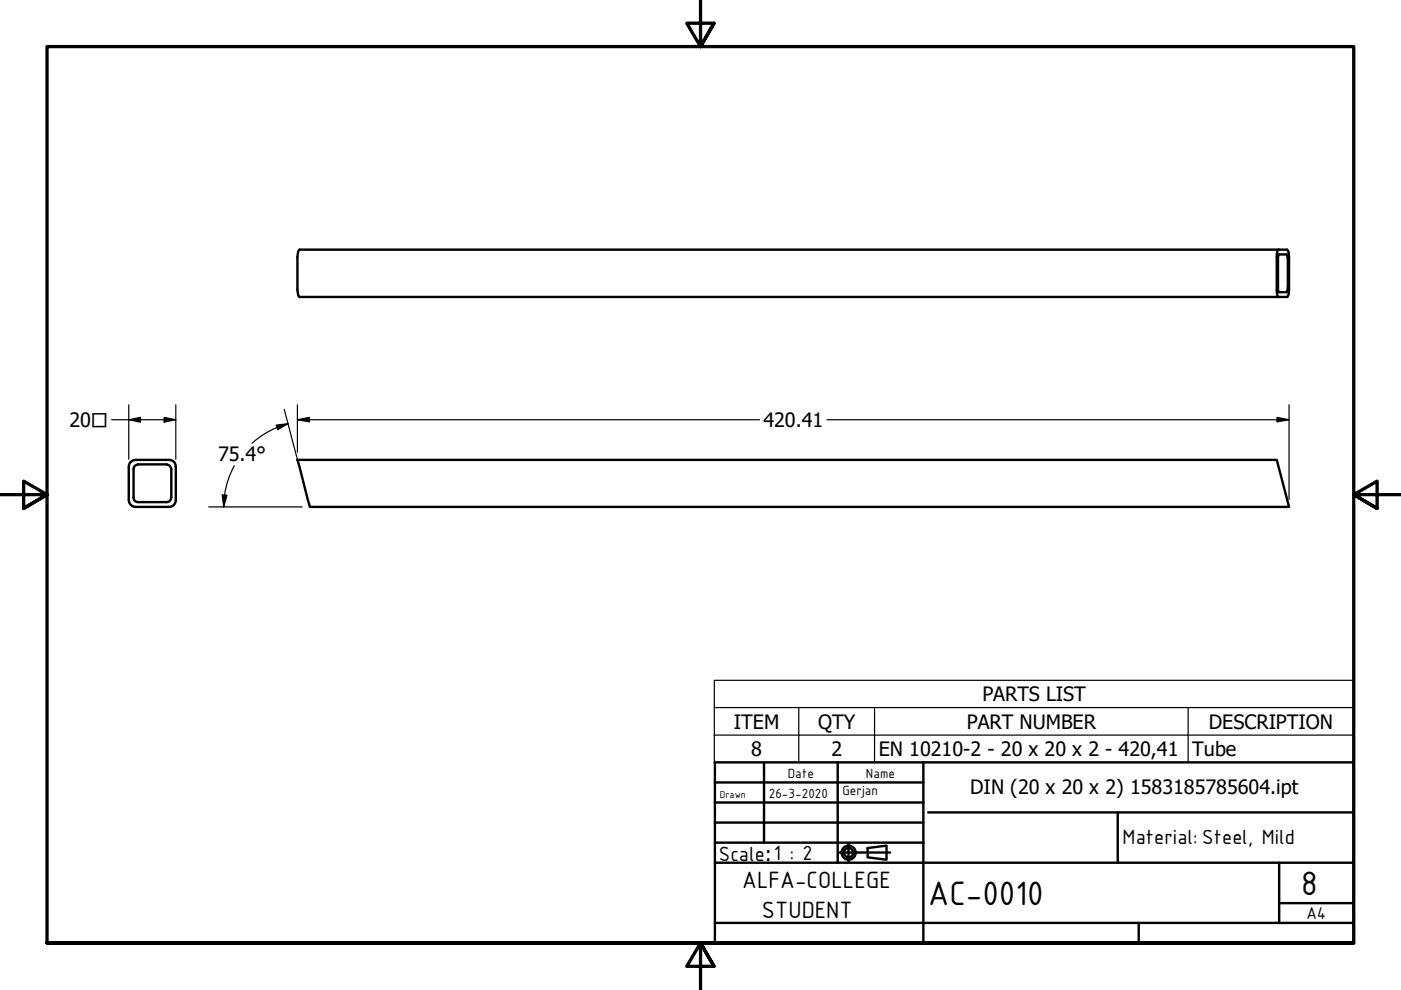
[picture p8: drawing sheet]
<svg xmlns="http://www.w3.org/2000/svg" width="297mm" height="210mm" viewBox="0 0 297 210" stroke-linecap="round" stroke-linejoin="round" font-family="sans-serif">
<!-- layer: Visible (ANSI) -->
<path d="M63.4 53.1l.1-.2h209.4l.3 .7 .1 .9v6.9l-.1 .9-.3 .7h-209.4l-.3-.4-.1-1.2v-6.9zM271.1 54l1.7-.1 .1 .4 .1 .7v5.9l-.2 1h-1.6l-.2-.2v-7.1zM271.1 52.9l-.3 .3-.1 .8v7.9l.1 .7 .3 .4M27.6 98.1l.7-.5 .5-.1h7a1.37 1.37 0 0 1 1.5 1.5v7a1.46 1.46 0 0 1-1.5 1.5h-7a1.46 1.46 0 0 1-1.5-1.5v-7zM28.6 98.8l.7-.3h6a1.09 1.09 0 0 1 1 1v6a.98 .98 0 0 1-1 1h-6a.88 .88 0 0 1-1-1v-6zM63.1 97.5h207.6l2.6 10h-207.6z" fill="none" stroke="#000" stroke-width=".51"/>
<!-- layer: Symbol (ANSI) -->
<path d="M151.4 150v-5.8h135.6v5.8M151.4 150h135.6v5.9M151.4 150v11.6h135.6v-5.7M151.4 155.9h135.6M169.4 150v11.6M185.4 150v11.6M251.9 150v11.6" fill="none" stroke="#000" stroke-width=".25"/>
<!-- layer: Border (ISO) -->
<path d="M148.5 -.1v10l-2.9-5h5.8l-2.9 5 2.9-5M0 104.9h10l-5-2.9v5.8l5-2.9-5 2.9M297 104.9h-10l5-2.9v5.8l-5-2.9 5 2.9M10 199.9v-190h277v190h-277h277M151.4 204.9l-2.9-5 2.9 5h-5.8l2.9-5v10" fill="none" stroke="#000" stroke-width=".7"/>
<!-- layer: Title (ANSI) -->
<path d="M196.8 172.2h90.2M237 172.2v10.7" fill="none" stroke="#000" stroke-width=".51"/>
<!-- layer: Title (ISO) -->
<g fill="none" stroke="#000" stroke-width=".51">
<path d="M151.6 161.6h135.4v38.3h-135.4zM151.6 165.9h44.2M151.6 170.2h44.2M151.6 174.4h44.2M151.6 178.7h44.2M162 161.6v17.1M177.6 161.6v21.3M179.9 178.9v3.8M184 179.8l4-.5v3l-4-.5zM195.8 161.6v38.3M151.6 195.7h135.4M151.6 182.9h135.4"/>
<path d="M178 180.8h10.7M241.4 195.7v4.2M271.2 191.5h15.8M271.2 182.9v12.8"/>
<circle cx="179.9" cy="180.8" r="1.49"/>
<circle cx="179.9" cy="180.8" r=".98"/>
</g>
<!-- layer: Dimension (ANSI) -->
<g fill="none" stroke="#000" stroke-width=".25">
<path d="M23.7 89h13.6M27.3 89l2.5-.5v1zM27.3 85.8v11.6M34.8 88.5l2.5 .5-2.5 .5zM37.3 85.8v11.6M49.7 98.7a18.3 18.3 0 0 0-2.1 6.3M58.5 90.1l2.6-.3-2.2 1.3zM60.3 86.8l2.8 10.6M61.1 89.8l-2.4 .8a18.3 18.3 0 0 0-5.2 3.4M63.1 89l2.5-.5v.9zM63.1 89h97.9M63.1 85.8v10.1"/>
<path d="M175.3 89h98M270.8 88.5l2.5 .5-2.5 .4zM273.3 85.8v20.1M44.3 107.5h19.8M47.1 104.9l1 .1-.7 2.5zM47.6 105l-.2 2.5"/>
</g>
<g fill="#000">
<path d="M27.3 89l2.5-.5v1z" fill-rule="evenodd"/>
<path d="M34.8 88.5l2.5 .5-2.5 .5z" fill-rule="evenodd"/>
<path d="M58.5 90.1l2.6-.3-2.2 1.3z" fill-rule="evenodd"/>
<path d="M63.1 89l2.5-.5v.9z" fill-rule="evenodd"/>
<path d="M270.8 88.5l2.5 .5-2.5 .4z" fill-rule="evenodd"/>
<path d="M47.1 104.9l1 .1-.7 2.5z" fill-rule="evenodd"/>
</g>
<g font-size="7.7">
<text x="196.8" y="191.8">AC-0010</text>
<text x="275.8" y="189.7">8</text>
</g>
<g font-size="5.4">
<text x="157.4" y="188.4">ALFA-COLLEGE</text>
<text x="161.5" y="194.6">STUDENT</text>
</g>
<g font-size="4.7">
<text x="238" y="179">Material: Steel, Mild</text>
<text x="152.4" y="182.5">Scale</text>
</g>
<g font-size="4.2">
<text x="14.7" y="90.5">20□</text>
<text x="161.9" y="90.5">420.41</text>
<text x="46.2" y="97.8">75.4°</text>
<text x="208.3" y="148.7">PARTS LIST</text>
<text x="155.6" y="154.5">ITEM</text>
<text x="173.5" y="154.5">QTY</text>
<text x="205" y="154.5">PART NUMBER</text>
<text x="256.3" y="154.5">DESCRIPTION</text>
<text x="159.3" y="160.3">8</text>
<text x="176.3" y="160.3">2</text>
<text x="186.3" y="160.3">EN 10210-2 - 20 x 20 x 2 - 420,41</text>
<text x="252.8" y="160.4">Tube</text>
<text x="205.7" y="168.4">DIN (20 x 20 x 2) 1583185785604.ipt</text>
<text x="162.2" y="182.5">:1 : 2</text>
</g>
<text font-size="3.9" x="277" y="194.9">A4</text>
<g font-size="3">
<text x="167" y="164.9">Date</text>
<text x="183.6" y="164.9">Name</text>
<text x="163" y="169.1">26-3-2020</text>
<text x="178.6" y="168.6">Gerjan</text>
</g>
<text font-size="2.3" x="152.6" y="169.1">Drawn</text>
</svg>
